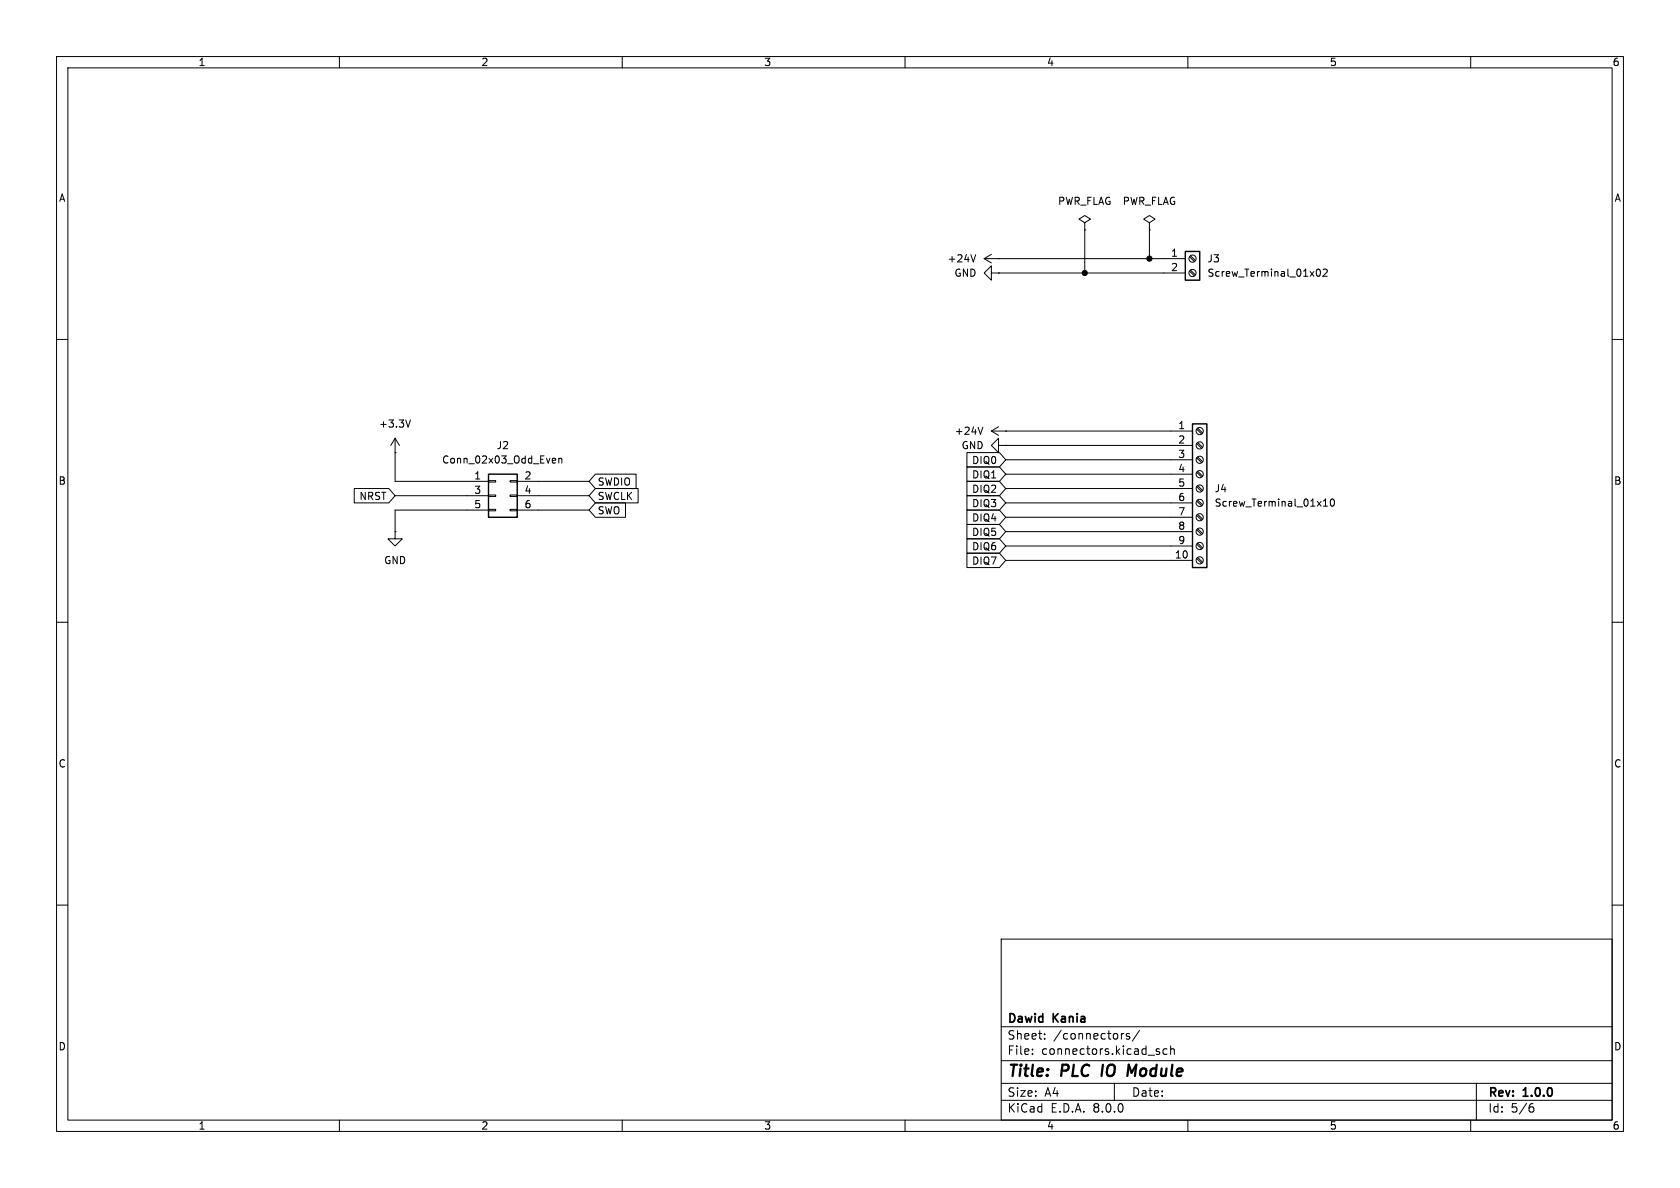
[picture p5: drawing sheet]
<svg xmlns="http://www.w3.org/2000/svg" width="297mm" height="210mm" viewBox="0 0 297 210" stroke-linecap="round" stroke-linejoin="round" font-family="sans-serif">
<g fill="none" stroke="#000" stroke-width=".18">
<path d="M10 10h277v190h-277zM12 12h273v186h-273zM60 10v2M110 10v2M160 10v2M210 10v2M260 10v2M191.8 39.4l1-.7-1-.6-1 .6 1 .7v1.2M203.2 39.4l1-.7-1-.6-1 .6 1 .7v1.2M10 60h2M172.5 45l-.4 1.3M174 45.7h35.5"/>
<path d="M174 45.7l1.3 .8M175.3 48.3v-1.3l-1.3 1.3 1.3 1.2v-1.2h1.2M175.3 45l-1.3 .7M176.5 45.7h.1M176.5 48.3h.1M176.5 48.3h33M191.8 40.6h.1M191.8 40.6v7.7M203.2 40.6h.1M203.2 40.6v5.1M210.3 47.9l.9 .9M210.3 45.4l.9 .8"/>
<path d="M210.5 47.8l.8 .8M210.5 45.2l.8 .9M232.8 47.7l.2-.1a.68 .68 0 0 1 .4 .6 .68 .68 0 0 1-.4 .6l-.2-.1-.1-.3zM233.9 47.7l.5-.1 .2 .3-.7 .9h.7M285 60h2M69.8 77.5l-.7 1.2M69.8 77.5v7.6h16.6M69.8 77.5l.8 1.2M72.6 74.2l-.5 1.3M173.8 75.5l-.5 1.3M175.3 76.2h35.5M175.3 76.2l1.2 .8"/>
<path d="M176.5 78.7v-1.2l-1.2 1.2 1.2 1.3v-1.3h1.3M176.5 75.4l-1.2 .8M177.8 78.7h.1M177.8 76.2h.1M177.8 78.7h33M211.6 78.4l.8 .8M211.6 75.9l.8 .8M211.7 78.2l.9 .9M211.7 75.7l.9 .8M62.6 86.4h6.1l1.1 1.2-1.1 1.3h-6.1zM69.8 80h.1M69.8 94v1.3h1.3l-1.3 1.2-1.2-1.2h1.2"/>
<path d="M69.8 94h.1M69.8 87.6h16.6M86.4 90h1.2v.3h-1.2zM86.4 87.5h1.2v.3h-1.2zM86.4 85h1.2v.2h-1.2zM86.4 90.2h-16.6v3.8M90.2 90h1.2v.3h-1.2zM90.2 87.5h1.2v.3h-1.2zM90.2 85h1.2v.2h-1.2zM91.4 85.1h12.7M91.4 87.6h12.7M91.4 90.2h12.7"/>
<path d="M97.8 81l.4 .1v.2l-.6 .1M98.2 81.8l-.4 .1M98.8 81.1l.2-.1 .3 .1v.8M98.8 81v.9M105.3 86.4h7.5v2.5h-7.5l-1.2-1.3zM105.3 88.9h5.3v2.5h-5.3l-1.2-1.2zM105.3 83.8h7.2v2.6h-7.2l-1.2-1.3zM170.9 97.8h5.8l1.1 1.3-1.1 1.2h-5.8zM170.9 95.2h5.8l1.1 1.3-1.1 1.3h-5.8zM170.9 87.6h5.8l1.1 1.3-1.1 1.3h-5.8zM170.9 92.7h5.8l1.1 1.3-1.1 1.3h-5.8zM170.9 85.1h5.8l1.1 1.3-1.1 1.2h-5.8z"/>
<path d="M170.9 82.5h5.8l1.1 1.3-1.1 1.3h-5.8zM170.9 90.2h5.8l1.1 1.2-1.1 1.3h-5.8zM170.9 80h5.8l1.1 1.3-1.1 1.3h-5.8zM177.8 99.1h33M177.8 81.3h33M177.8 83.8h33M177.8 86.4h33M177.8 88.9h33M177.8 91.4h33M177.8 94h33M177.8 96.5h33M211.6 98.7l.8 .9"/>
<path d="M211.6 96.2l.8 .8M211.6 93.6l.8 .9M211.6 91.1l.8 .8M211.6 88.6l.8 .8M211.6 86l.8 .9M211.6 83.5l.8 .8M211.6 80.9l.8 .9M211.7 98.6l.9 .8M211.7 96l.9 .9M211.7 93.5l.9 .8M211.7 90.9l.9 .9M211.7 88.4l.9 .8"/>
<path d="M211.7 85.9l.9 .8M211.7 83.3l.9 .9M211.7 80.8l.9 .8M234 89.5h.7M234 88.6l.3-.4v1.3M235.3 88.3l.2-.1a.68 .68 0 0 1 .4 .6 .68 .68 0 0 1-.4 .7l-.2-.1-.1-.4zM10 110h2M285 110h2M10 160h2M285 160h2M177 166h108v32h-108zM60 198v2"/>
<path d="M110 198v2M160 198v2M177 194.5h108M177 191.5h108M177 187.5h108M177 181.5h108M182.5 186.3v.1M182.5 185.5v.1M184.7 183.6v.1M184.7 182.8v.1M197 191.5v3M198.7 182.7l-.4 .1"/>
<path d="M199.7 182.8l-.4-.1-.2 .2 .1 .2 .5 .2v.3h-.6M201.5 182.1l-1.3 2M204.6 185.9l.4 .1v.2l-.2 .2h-.3M204.6 185.4l.4 .1M206.3 185.5l-.4-.1-.3 .3v.4l.1 .2h.6M207 185.5l.2-.1 .3 .1 .1 .9M207 184.9v1.5M210 198v2M260 198v2M261 191.5v6.5M270.6 195.7h.3l.3 .3-.1 .5-.5 .1M271 195.1l-.4 .1"/>
<circle cx="210.8" cy="45.7" r=".63"/>
<circle cx="210.8" cy="48.3" r=".63"/>
<circle cx="212.1" cy="78.7" r=".63"/>
<circle cx="212.1" cy="76.2" r=".63"/>
<circle cx="212.1" cy="96.5" r=".63"/>
<circle cx="212.1" cy="81.3" r=".63"/>
<circle cx="212.1" cy="86.4" r=".63"/>
<circle cx="212.1" cy="83.8" r=".63"/>
<circle cx="212.1" cy="91.4" r=".63"/>
<circle cx="212.1" cy="99.1" r=".63"/>
<circle cx="212.1" cy="94" r=".63"/>
<circle cx="212.1" cy="88.9" r=".63"/>
</g>
<path d="M195 188.2l-.3 2M199.6 188.2l.4 1.4 .9-1.4" fill="none" stroke="#000" stroke-width=".4"/>
<path d="M209.5 44.5h2.6v5h-2.6zM210.8 74.9h2.6v25.4h-2.6zM86.4 83.8h5v7.6h-5z" fill="none" stroke="#000" stroke-width=".25"/>
<g fill="#000" stroke="#000" stroke-width=".18">
<circle cx="191.8" cy="48.3" r=".46"/>
<circle cx="203.2" cy="45.7" r=".46"/>
</g>
<g font-size="2.8">
<text x="178" y="190.9">Title:</text>
<text x="187.7" y="190.9">PLC</text>
<text x="195.6" y="190.9">IO</text>
<text x="201" y="190.9">Module</text>
</g>
<g font-size="2.1">
<text x="178" y="184">Sheet:</text>
<text x="178" y="181.2">Dawid</text>
<text x="186.2" y="184">/connectors/</text>
<text x="186.2" y="181.2">Kania</text>
<text x="178" y="186.7">File:</text>
<text x="184.1" y="186.7">connectors.kicad_sch</text>
<text x="178" y="196.9">KiCad</text>
<text x="178" y="194.1">Size:</text>
<text x="184.7" y="194.1">A4</text>
<text x="185.7" y="196.9">E.D.A.</text>
<text x="193.3" y="196.9">8.0.0</text>
<text x="200" y="194.1">Date:</text>
<text x="263" y="194.3">Rev:</text>
<text x="263" y="196.9">Id:</text>
<text x="267.1" y="196.9">5/6</text>
<text x="269.4" y="194.3">1.0.0</text>
</g>
<g font-size="1.8">
<text x="35" y="11.9">1</text>
<text x="85" y="11.9">2</text>
<text x="135" y="11.9">3</text>
<text x="185" y="11.9">4</text>
<text x="235" y="11.9">5</text>
<text x="285" y="11.9">6</text>
<text x="10.3" y="35.9">A</text>
<text x="285.3" y="35.9">A</text>
<text x="187" y="36.4">PWR_FLAG</text>
<text x="198.4" y="36.4">PWR_FLAG</text>
<text x="167.4" y="46.6">+24V</text>
<text x="206.9" y="45.5">1</text>
<text x="213.4" y="46.6">J3</text>
<text x="168.6" y="49.1">GND</text>
<text x="206.9" y="48">2</text>
<text x="213.4" y="49.1">Screw_Terminal_01x02</text>
<text x="66.9" y="75.8">+3.3V</text>
<text x="168.7" y="77.1">+24V</text>
<text x="208.2" y="75.9">1</text>
<text x="78.1" y="82.1">Conn_02x03_Odd_Even</text>
<text x="87.7" y="79.6">J2</text>
<text x="169.9" y="79.6">GND</text>
<text x="171.8" y="82.2">DIQ0</text>
<text x="208.2" y="78.5">2</text>
<text x="208.2" y="81">3</text>
<text x="208.2" y="83.6">4</text>
<text x="10.3" y="85.9">B</text>
<text x="63.4" y="88.6">NRST</text>
<text x="83.7" y="84.8">1</text>
<text x="83.7" y="87.4">3</text>
<text x="83.7" y="89.9">5</text>
<text x="92.6" y="84.8">2</text>
<text x="92.6" y="87.4">4</text>
<text x="92.6" y="89.9">6</text>
<text x="105.6" y="88.6">SWCLK</text>
<text x="105.6" y="86">SWDIO</text>
<text x="171.8" y="89.9">DIQ3</text>
<text x="171.8" y="87.3">DIQ2</text>
<text x="171.8" y="84.8">DIQ1</text>
<text x="208.2" y="86.1">5</text>
<text x="208.2" y="88.6">6</text>
<text x="214.6" y="87.2">J4</text>
<text x="214.6" y="89.8">Screw_Terminal_01x10</text>
<text x="285.3" y="85.9">B</text>
<text x="105.6" y="91.1">SWO</text>
<text x="171.8" y="94.9">DIQ5</text>
<text x="171.8" y="92.4">DIQ4</text>
<text x="208.2" y="91.2">7</text>
<text x="208.2" y="93.7">8</text>
<text x="67.8" y="99.9">GND</text>
<text x="171.8" y="100">DIQ7</text>
<text x="171.8" y="97.5">DIQ6</text>
<text x="207.6" y="98.8">10</text>
<text x="208.2" y="96.3">9</text>
<text x="10.3" y="135.9">C</text>
<text x="285.3" y="135.9">C</text>
<text x="10.3" y="185.9">D</text>
<text x="285.3" y="185.9">D</text>
<text x="35" y="199.9">1</text>
<text x="85" y="199.9">2</text>
<text x="135" y="199.9">3</text>
<text x="185" y="199.9">4</text>
<text x="235" y="199.9">5</text>
<text x="285" y="199.9">6</text>
</g>
</svg>
